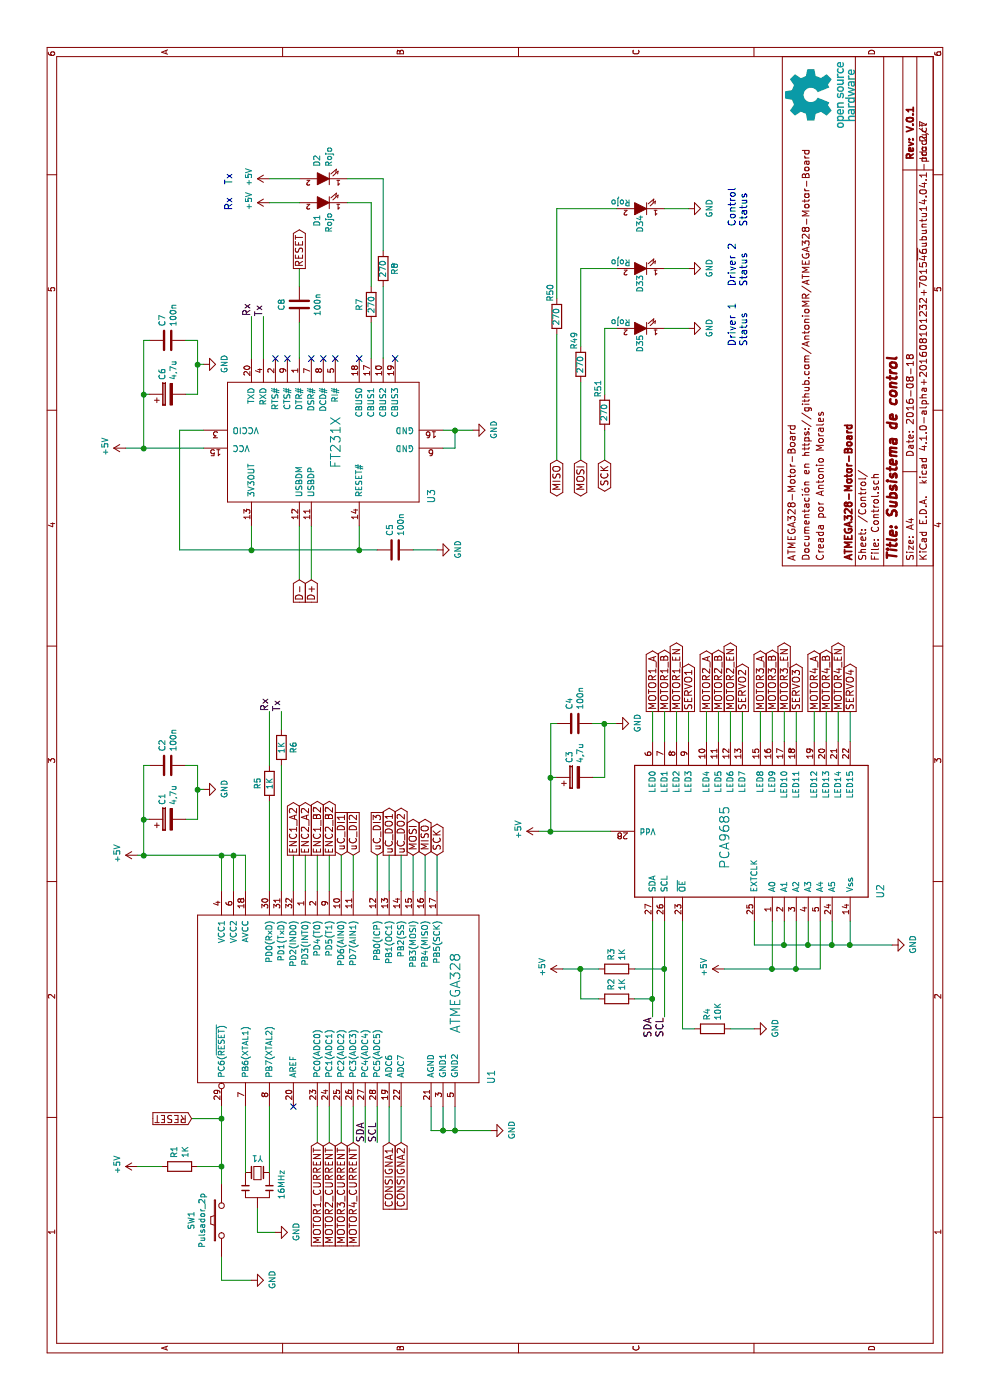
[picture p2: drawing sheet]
EESchema Schematic File Version 2
LIBS:ATMEGA328_Motor_Board-rescue
LIBS:Microcontroladores
LIBS:power
LIBS:device
LIBS:transistors
LIBS:conn
LIBS:linear
LIBS:regul
LIBS:74xx
LIBS:cmos4000
LIBS:adc-dac
LIBS:memory
LIBS:xilinx
LIBS:microcontrollers
LIBS:dsp
LIBS:microchip
LIBS:analog_switches
LIBS:motorola
LIBS:texas
LIBS:intel
LIBS:audio
LIBS:interface
LIBS:digital-audio
LIBS:philips
LIBS:display
LIBS:cypress
LIBS:siliconi
LIBS:opto
LIBS:atmel
LIBS:contrib
LIBS:valves
LIBS:Interfaces
LIBS:Pasivos
LIBS:Reles
LIBS:MotorDrivers
LIBS:connector
LIBS:Opamp
LIBS:Traco
LIBS:Optoacoplados
LIBS:ATMEGA328_Motor_Board-cache
EELAYER 25 0
EELAYER END
$Descr A4 11693 8268
encoding utf-8
Sheet 2 7
Title "Subsistema de control"
Date "2016-08-18"
Rev "V.0.1"
Comp "ATMEGA328-Motor-Board"
Comment1 ""
Comment2 "Creada por Antonio Moraes"
Comment3 "Documentación en https://github.com/AntonioMR/ATMEGA328-Motor-Board"
Comment4 "ATMEGA328-Motor-Board"
$EndDescr
$Comp
L ATMEGA328-RESCUE-ATMEGA328_Motor_Board U1
U 1 1
P 2650 4000
F 0 "U1" H 2700 3900 60  0000 C CNN
F 1 "ATMEGA328" H 3400 4200 80  0000 C CNN
F 2 "Housings_QFP:TQFP-32_7x7mm_Pitch0.8mm" H 2650 4000 60  0001 C CNN
F 3 "" H 2650 4000 60  0001 C CNN
F 4 "atmel" H 2000 550 60  0001 C CNN "Fabricante"
F 5 "ATMEGA328P-AU" H 2000 550 60  0001 C CNN "Ref"
F 6 "~" H 2000 550 60  0001 C CNN "Potencia"
F 7 "~" H 2000 550 60  0001 C CNN "Tolerancia"
F 8 "tme" H 2000 550 60  0001 C CNN "Provedor"
F 9 "ATMEGA328P-AU" H 2000 550 60  0001 C CNN "Ref_Proveedor"
	1    2650 4000
	1    0    0    -1  
$EndComp
$Comp
L FT231X U3
U 1 1
P 7500 3500
F 0 "U3" H 7550 3400 60  0000 C CNN
F 1 "FT231X" H 8000 4200 80  0000 C CNN
F 2 "Housings_SSOP:SSOP-20_4.4x6.5mm_Pitch0.65mm" H 7700 3500 60  0001 C CNN
F 3 "" H 7700 3500 60  0001 C CNN
F 4 "ftdi" H 1700 1050 60  0001 C CNN "Fabricante"
F 5 "FT231XS-R" H 1700 1050 60  0001 C CNN "Ref"
F 6 "~" H 1700 1050 60  0001 C CNN "Potencia"
F 7 "~" H 1700 1050 60  0001 C CNN "Tolerancia"
F 8 "tme" H 1700 1050 60  0001 C CNN "Provedor"
F 9 "FT231XS-R" H 1700 1050 60  0001 C CNN "Ref_Proveedor"
	1    7500 3500
	1    0    0    -1  
$EndComp
$Comp
L Cristal Y1
U 1 1
P 1900 2150
F 0 "Y1" H 1900 2270 50  0000 C CNN
F 1 "16MHz" V 2100 2050 50  0000 C CNN
F 2 "Cristal:Murata_CSTCE_V_A" H 2330 2260 50  0001 C CNN
F 3 "" H 2330 2260 50  0000 C CNN
F 4 "Murata" V 1900 2150 60  0001 C CNN "Fabricante"
F 5 "CSTCE16M0V53-R0" V 1900 2150 60  0001 C CNN "Ref"
F 6 "~" H 1900 2150 60  0001 C CNN "Potencia"
F 7 "~" H 1900 2150 60  0001 C CNN "Tolerancia"
F 8 "~" H 1900 2150 60  0001 C CNN "Provedor"
F 9 "~" H 1900 2150 60  0001 C CNN "Ref_Proveedor"
F 10 "rs" V 1900 2150 60  0001 C CNN "Proveedor"
F 11 "792-6524" V 1900 2150 60  0001 C CNN "Ref. Proveedor"
	1    1900 2150
	0    1    1    0   
$EndComp
Wire Wire Line
	1900 2050 2450 2050
Wire Wire Line
	1900 2250 2450 2250
$Comp
L R R1
U 1 1
P 1950 1500
F 0 "R1" H 2020 1546 50  0000 L CNN
F 1 "1K" H 2020 1455 50  0000 L CNN
F 2 "Resistors_SMD:R_0805" V 1880 1500 50  0001 C CNN
F 3 "" H 1950 1500 50  0000 C CNN
F 4 "VISHAY" H 2000 550 60  0001 C CNN "Fabricante"
F 5 "CRCW08051K00FKEA" H 2000 550 60  0001 C CNN "Ref"
F 6 "~" H 2000 550 60  0001 C CNN "Potencia"
F 7 "~" H 2000 550 60  0001 C CNN "Tolerancia"
F 8 "tme" H 2000 550 60  0001 C CNN "Provedor"
F 9 "CRCW08051K00FKEA" H 2000 550 60  0001 C CNN "Ref_Proveedor"
	1    1950 1500
	1    0    0    -1  
$EndComp
$Comp
L R R5
U 1 1
P 5150 2250
F 0 "R5" V 5050 2250 50  0000 C CNN
F 1 "1K" V 5150 2250 50  0000 C CNN
F 2 "Resistors_SMD:R_0805" V 5080 2250 50  0001 C CNN
F 3 "" H 5150 2250 50  0000 C CNN
F 4 "VISHAY" H 2000 550 60  0001 C CNN "Fabricante"
F 5 "CRCW08051K00FKEA" H 2000 550 60  0001 C CNN "Ref"
F 6 "~" H 2000 550 60  0001 C CNN "Potencia"
F 7 "~" H 2000 550 60  0001 C CNN "Tolerancia"
F 8 "tme" H 2000 550 60  0001 C CNN "Provedor"
F 9 "CRCW08051K00FKEA" H 2000 550 60  0001 C CNN "Ref_Proveedor"
	1    5150 2250
	0    1    1    0   
$EndComp
$Comp
L R R6
U 1 1
P 5450 2350
F 0 "R6" V 5550 2350 50  0000 C CNN
F 1 "1K" V 5450 2350 50  0000 C CNN
F 2 "Resistors_SMD:R_0805" V 5380 2350 50  0001 C CNN
F 3 "" H 5450 2350 50  0000 C CNN
F 4 "VISHAY" H 2000 550 60  0001 C CNN "Fabricante"
F 5 "CRCW08051K00FKEA" H 2000 550 60  0001 C CNN "Ref"
F 6 "~" H 2000 550 60  0001 C CNN "Potencia"
F 7 "~" H 2000 550 60  0001 C CNN "Tolerancia"
F 8 "tme" H 2000 550 60  0001 C CNN "Provedor"
F 9 "CRCW08051K00FKEA" H 2000 550 60  0001 C CNN "Ref_Proveedor"
	1    5450 2350
	0    1    1    0   
$EndComp
$Comp
L +5V #PWR01
U 1 1
P 4550 1150
F 0 "#PWR01" H 4550 1000 50  0001 C CNN
F 1 "+5V" H 4565 1323 50  0000 C CNN
F 2 "" H 4550 1150 50  0000 C CNN
F 3 "" H 4550 1150 50  0000 C CNN
	1    4550 1150
	1    0    0    -1  
$EndComp
$Comp
L C C2
U 1 1
P 5300 1400
F 0 "C2" H 5415 1446 50  0000 L CNN
F 1 "100n" H 5415 1355 50  0000 L CNN
F 2 "Capacitors_SMD:C_0805" H 5338 1250 50  0001 C CNN
F 3 "" H 5300 1400 50  0000 C CNN
F 4 "avx" H 2300 1500 60  0001 C CNN "Fabricante"
F 5 "08055C104K4T2A" H 2300 1500 60  0001 C CNN "Ref"
F 6 "~" H 2300 1500 60  0001 C CNN "Potencia"
F 7 "~" H 2300 1500 60  0001 C CNN "Tolerancia"
F 8 "tme" H 2300 1500 60  0001 C CNN "Provedor"
F 9 "08055C104K4T2A" H 2300 1500 60  0001 C CNN "Ref_Proveedor"
	1    5300 1400
	1    0    0    -1  
$EndComp
Wire Wire Line
	4550 1150 4550 2050
Wire Wire Line
	4550 1200 5300 1200
Wire Wire Line
	5300 1200 5300 1250
Wire Wire Line
	4850 1250 4850 1200
Connection ~ 4850 1200
Wire Wire Line
	4550 2050 4250 2050
Connection ~ 4550 1200
Wire Wire Line
	4250 1950 4550 1950
Connection ~ 4550 1950
Wire Wire Line
	4550 1850 4250 1850
Connection ~ 4550 1850
Wire Wire Line
	4850 1550 4850 1650
Wire Wire Line
	4850 1650 5300 1650
Wire Wire Line
	5300 1650 5300 1550
$Comp
L GND #PWR02
U 1 1
P 5100 1700
F 0 "#PWR02" H 5100 1450 50  0001 C CNN
F 1 "GND" H 5105 1527 50  0000 C CNN
F 2 "" H 5100 1700 50  0000 C CNN
F 3 "" H 5100 1700 50  0000 C CNN
	1    5100 1700
	1    0    0    -1  
$EndComp
Wire Wire Line
	5100 1700 5100 1650
Connection ~ 5100 1650
Wire Wire Line
	5000 2250 4250 2250
Wire Wire Line
	4250 2350 5300 2350
Wire Wire Line
	5300 2250 5750 2250
Wire Wire Line
	5600 2350 5750 2350
Text Label 5750 2250 0    60   ~ 0
Rx
Text Label 5750 2350 0    60   ~ 0
Tx
Wire Wire Line
	7300 2500 6850 2500
Wire Wire Line
	7300 2600 6850 2600
Wire Wire Line
	7950 3700 7950 3800
Wire Wire Line
	7950 3800 8100 3800
Wire Wire Line
	8100 3700 8100 3950
Connection ~ 8100 3800
$Comp
L GND #PWR03
U 1 1
P 8100 3950
F 0 "#PWR03" H 8100 3700 50  0001 C CNN
F 1 "GND" H 8105 3777 50  0000 C CNN
F 2 "" H 8100 3950 50  0000 C CNN
F 3 "" H 8100 3950 50  0000 C CNN
	1    8100 3950
	1    0    0    -1  
$EndComp
Wire Wire Line
	8700 2200 9050 2200
Text Label 9050 2200 0    60   ~ 0
Tx
Wire Wire Line
	8700 2100 9050 2100
Text Label 9050 2100 0    60   ~ 0
Rx
NoConn ~ 8700 3000
NoConn ~ 8700 3300
NoConn ~ 8700 2600
NoConn ~ 8700 2700
NoConn ~ 8700 2800
NoConn ~ 8700 2400
NoConn ~ 8700 2300
$Comp
L C C8
U 1 1
P 9150 2500
F 0 "C8" V 9000 2500 50  0000 C CNN
F 1 "100n" V 9300 2500 50  0000 C CNN
F 2 "Capacitors_SMD:C_0805" H 9188 2350 50  0001 C CNN
F 3 "" H 9150 2500 50  0000 C CNN
F 4 "VISHAY" H 1700 550 60  0001 C CNN "Fabricante"
F 5 "CRCW08051K00FKEA" H 1700 550 60  0001 C CNN "Ref"
F 6 "~" H 1700 550 60  0001 C CNN "Potencia"
F 7 "~" H 1700 550 60  0001 C CNN "Tolerancia"
F 8 "tme" H 1700 550 60  0001 C CNN "Provedor"
F 9 "CRCW08051K00FKEA" H 1700 550 60  0001 C CNN "Ref_Proveedor"
	1    9150 2500
	0    1    1    0   
$EndComp
Wire Wire Line
	8700 2500 9000 2500
Wire Wire Line
	9300 2500 9450 2500
Wire Wire Line
	2450 3600 2250 3600
Wire Wire Line
	2250 3600 2250 4100
$Comp
L GND #PWR04
U 1 1
P 2250 4100
F 0 "#PWR04" H 2250 3850 50  0001 C CNN
F 1 "GND" H 2255 3927 50  0000 C CNN
F 2 "" H 2250 4100 50  0000 C CNN
F 3 "" H 2250 4100 50  0000 C CNN
	1    2250 4100
	1    0    0    -1  
$EndComp
Wire Wire Line
	2250 3800 2450 3800
Connection ~ 2250 3800
Wire Wire Line
	2450 3700 2250 3700
Connection ~ 2250 3700
Wire Wire Line
	1400 2150 1400 2300
$Comp
L GND #PWR05
U 1 1
P 1400 2300
F 0 "#PWR05" H 1400 2050 50  0001 C CNN
F 1 "GND" H 1405 2127 50  0000 C CNN
F 2 "" H 1400 2300 50  0000 C CNN
F 3 "" H 1400 2300 50  0000 C CNN
	1    1400 2300
	1    0    0    -1  
$EndComp
Wire Wire Line
	1950 1650 1950 1850
Wire Wire Line
	1800 1850 2450 1850
Wire Wire Line
	4250 3450 4550 3450
Wire Wire Line
	4250 3550 4550 3550
Wire Wire Line
	4250 3650 4550 3650
Text GLabel 4550 3450 2    60   BiDi ~ 0
MOSI
Text GLabel 4550 3550 2    60   BiDi ~ 0
MISO
Text GLabel 4550 3650 2    60   BiDi ~ 0
SCK
Wire Wire Line
	2350 1850 2350 1600
Connection ~ 2350 1850
Text GLabel 2350 1600 1    60   Input ~ 0
RESET
$Comp
L +5V #PWR06
U 1 1
P 1950 1150
F 0 "#PWR06" H 1950 1000 50  0001 C CNN
F 1 "+5V" H 1965 1323 50  0000 C CNN
F 2 "" H 1950 1150 50  0000 C CNN
F 3 "" H 1950 1150 50  0000 C CNN
	1    1950 1150
	1    0    0    -1  
$EndComp
Wire Wire Line
	1950 1150 1950 1350
NoConn ~ 2450 2450
Wire Wire Line
	1600 2150 1400 2150
Text GLabel 6850 2500 0    60   Input ~ 0
D-
Text GLabel 6850 2600 0    60   Input ~ 0
D+
Wire Wire Line
	2450 2650 2150 2650
Wire Wire Line
	2150 2750 2450 2750
Wire Wire Line
	2150 2850 2450 2850
Wire Wire Line
	2150 2950 2450 2950
Wire Wire Line
	2150 3050 2450 3050
Wire Wire Line
	2150 3150 2450 3150
Wire Wire Line
	2150 3250 2450 3250
Wire Wire Line
	2150 3350 2450 3350
Text GLabel 2150 2650 0    60   Input ~ 0
MOTOR1_CURRENT
Text GLabel 2150 2750 0    60   Input ~ 0
MOTOR2_CURRENT
Text GLabel 2150 2850 0    60   Input ~ 0
MOTOR3_CURRENT
Text GLabel 2150 2950 0    60   Input ~ 0
MOTOR4_CURRENT
Text GLabel 2150 3250 0    60   Input ~ 0
CONSIGNA1
Text GLabel 2150 3350 0    60   Input ~ 0
CONSIGNA2
Wire Wire Line
	4250 2750 4550 2750
Wire Wire Line
	4250 2450 4550 2450
Wire Wire Line
	4550 2650 4250 2650
Text GLabel 5750 5450 2    60   Output ~ 0
MOTOR1_A
Text GLabel 5750 5550 2    60   Output ~ 0
MOTOR1_B
Text GLabel 5750 5900 2    60   Output ~ 0
MOTOR2_A
Text GLabel 5750 6000 2    60   Output ~ 0
MOTOR2_B
Text GLabel 5750 6450 2    60   Output ~ 0
MOTOR3_B
Text GLabel 5750 6800 2    60   Output ~ 0
MOTOR4_A
Text GLabel 5750 6900 2    60   Output ~ 0
MOTOR4_B
Text GLabel 5750 6550 2    60   Output ~ 0
MOTOR3_EN
Text GLabel 5750 7000 2    60   Output ~ 0
MOTOR4_EN
Wire Wire Line
	7950 1050 7950 1700
Wire Wire Line
	8100 1500 8100 1700
$Comp
L +5V #PWR07
U 1 1
P 7950 1050
F 0 "#PWR07" H 7950 900 50  0001 C CNN
F 1 "+5V" H 7965 1223 50  0000 C CNN
F 2 "" H 7950 1050 50  0000 C CNN
F 3 "" H 7950 1050 50  0000 C CNN
	1    7950 1050
	1    0    0    -1  
$EndComp
$Comp
L R R7
U 1 1
P 9150 3100
F 0 "R7" V 9050 3100 50  0000 C CNN
F 1 "270" V 9150 3100 50  0000 C CNN
F 2 "Resistors_SMD:R_0805" V 9080 3100 50  0001 C CNN
F 3 "" H 9150 3100 50  0000 C CNN
F 4 "vishay" H 1700 1150 60  0001 C CNN "Fabricante"
F 5 "CRCW0805270RFKTABC" H 1700 1150 60  0001 C CNN "Ref"
F 6 "~" H 1700 1150 60  0001 C CNN "Potencia"
F 7 "~" H 1700 1150 60  0001 C CNN "Tolerancia"
F 8 "tme" H 1700 1150 60  0001 C CNN "Provedor"
F 9 "CRCW0805270RFKTABC" H 1700 1150 60  0001 C CNN "Ref_Proveedor"
	1    9150 3100
	0    1    1    0   
$EndComp
$Comp
L R R8
U 1 1
P 9450 3200
F 0 "R8" V 9350 3200 50  0000 C CNN
F 1 "270" V 9450 3200 50  0000 C CNN
F 2 "Resistors_SMD:R_0805" V 9380 3200 50  0001 C CNN
F 3 "" H 9450 3200 50  0000 C CNN
F 4 "vishay" H 1700 1150 60  0001 C CNN "Fabricante"
F 5 "CRCW0805270RFKTABC" H 1700 1150 60  0001 C CNN "Ref"
F 6 "~" H 1700 1150 60  0001 C CNN "Potencia"
F 7 "~" H 1700 1150 60  0001 C CNN "Tolerancia"
F 8 "tme" H 1700 1150 60  0001 C CNN "Provedor"
F 9 "CRCW0805270RFKTABC" H 1700 1150 60  0001 C CNN "Ref_Proveedor"
	1    9450 3200
	0    -1   -1   0   
$EndComp
$Comp
L LED D1
U 1 1
P 10000 2700
F 0 "D1" V 10050 2900 50  0000 R CNN
F 1 "Rojo" V 9950 2950 50  0000 R CNN
F 2 "Leds:LED_0805" H 10000 2700 50  0001 C CNN
F 3 "" H 10000 2700 50  0000 C CNN
F 4 "KINGBRIGHT ELECTRONIC" H 1700 1050 60  0001 C CNN "Fabricante"
F 5 "KP-2012EC" H 1700 1050 60  0001 C CNN "Ref"
F 6 "~" H 1700 1050 60  0001 C CNN "Potencia"
F 7 "~" H 1700 1050 60  0001 C CNN "Tolerancia"
F 8 "tme" H 1700 1050 60  0001 C CNN "Provedor"
F 9 "KP-2012EC" H 1700 1050 60  0001 C CNN "Ref_Proveedor"
	1    10000 2700
	0    -1   -1   0   
$EndComp
$Comp
L LED D2
U 1 1
P 10200 2700
F 0 "D2" V 10250 2600 50  0000 R CNN
F 1 "Rojo" V 10150 2600 50  0000 R CNN
F 2 "Leds:LED_0805" H 10200 2700 50  0001 C CNN
F 3 "" H 10200 2700 50  0000 C CNN
F 4 "KINGBRIGHT ELECTRONIC" H 1700 1050 60  0001 C CNN "Fabricante"
F 5 "KP-2012EC" H 1700 1050 60  0001 C CNN "Ref"
F 6 "~" H 1700 1050 60  0001 C CNN "Potencia"
F 7 "~" H 1700 1050 60  0001 C CNN "Tolerancia"
F 8 "tme" H 1700 1050 60  0001 C CNN "Provedor"
F 9 "KP-2012EC" H 1700 1050 60  0001 C CNN "Ref_Proveedor"
	1    10200 2700
	0    -1   -1   0   
$EndComp
Wire Wire Line
	10200 2900 10200 3200
Wire Wire Line
	10200 3200 9600 3200
Wire Wire Line
	9300 3100 10000 3100
Wire Wire Line
	10000 3100 10000 2900
$Comp
L +5V #PWR08
U 1 1
P 10000 2250
F 0 "#PWR08" H 10000 2100 50  0001 C CNN
F 1 "+5V" H 10015 2423 50  0000 C CNN
F 2 "" H 10000 2250 50  0000 C CNN
F 3 "" H 10000 2250 50  0000 C CNN
	1    10000 2250
	1    0    0    -1  
$EndComp
$Comp
L +5V #PWR09
U 1 1
P 10200 2250
F 0 "#PWR09" H 10200 2100 50  0001 C CNN
F 1 "+5V" H 10215 2423 50  0000 C CNN
F 2 "" H 10200 2250 50  0000 C CNN
F 3 "" H 10200 2250 50  0000 C CNN
	1    10200 2250
	1    0    0    -1  
$EndComp
Wire Wire Line
	10200 2250 10200 2500
Wire Wire Line
	10000 2250 10000 2500
Text GLabel 9450 2500 2    60   Output ~ 0
RESET
Text GLabel 5750 5650 2    60   Output ~ 0
MOTOR1_EN
Text GLabel 5750 6100 2    60   Output ~ 0
MOTOR2_EN
Wire Wire Line
	4250 2550 4550 2550
Text GLabel 5750 6350 2    60   Output ~ 0
MOTOR3_A
$Comp
L C C7
U 1 1
P 8850 1400
F 0 "C7" H 8965 1446 50  0000 L CNN
F 1 "100n" H 8965 1355 50  0000 L CNN
F 2 "Capacitors_SMD:C_0805" H 8888 1250 50  0001 C CNN
F 3 "" H 8850 1400 50  0000 C CNN
F 4 "VISHAY" H 1700 550 60  0001 C CNN "Fabricante"
F 5 "CRCW08051K00FKEA" H 1700 550 60  0001 C CNN "Ref"
F 6 "~" H 1700 550 60  0001 C CNN "Potencia"
F 7 "~" H 1700 550 60  0001 C CNN "Tolerancia"
F 8 "tme" H 1700 550 60  0001 C CNN "Provedor"
F 9 "CRCW08051K00FKEA" H 1700 550 60  0001 C CNN "Ref_Proveedor"
	1    8850 1400
	1    0    0    -1  
$EndComp
Wire Wire Line
	7950 1200 8850 1200
Wire Wire Line
	8850 1200 8850 1250
Wire Wire Line
	8400 1250 8400 1200
Connection ~ 8400 1200
Wire Wire Line
	8400 1550 8400 1650
Wire Wire Line
	8400 1650 8850 1650
Wire Wire Line
	8850 1650 8850 1550
$Comp
L GND #PWR010
U 1 1
P 8650 1700
F 0 "#PWR010" H 8650 1450 50  0001 C CNN
F 1 "GND" H 8655 1527 50  0000 C CNN
F 2 "" H 8650 1700 50  0000 C CNN
F 3 "" H 8650 1700 50  0000 C CNN
	1    8650 1700
	1    0    0    -1  
$EndComp
Wire Wire Line
	8650 1700 8650 1650
Connection ~ 8650 1650
Connection ~ 7950 1200
Wire Wire Line
	8100 1500 7100 1500
Wire Wire Line
	7100 1500 7100 3150
Wire Wire Line
	7100 2100 7300 2100
Wire Wire Line
	9000 3100 8700 3100
Wire Wire Line
	8700 3200 9300 3200
Text Notes 10050 1950 2    60   ~ 0
Rx
Text Notes 10250 1950 2    60   ~ 0
Tx
$Comp
L C C5
U 1 1
P 7100 3300
F 0 "C5" H 7215 3346 50  0000 L CNN
F 1 "100n" H 7215 3255 50  0000 L CNN
F 2 "Capacitors_SMD:C_0805" H 7138 3150 50  0001 C CNN
F 3 "" H 7100 3300 50  0000 C CNN
F 4 "VISHAY" H 1700 550 60  0001 C CNN "Fabricante"
F 5 "CRCW08051K00FKEA" H 1700 550 60  0001 C CNN "Ref"
F 6 "~" H 1700 550 60  0001 C CNN "Potencia"
F 7 "~" H 1700 550 60  0001 C CNN "Tolerancia"
F 8 "tme" H 1700 550 60  0001 C CNN "Provedor"
F 9 "CRCW08051K00FKEA" H 1700 550 60  0001 C CNN "Ref_Proveedor"
	1    7100 3300
	1    0    0    -1  
$EndComp
Wire Wire Line
	7100 3000 7300 3000
Connection ~ 7100 2100
Connection ~ 7100 3000
Wire Wire Line
	7100 3450 7100 3650
$Comp
L GND #PWR011
U 1 1
P 7100 3650
F 0 "#PWR011" H 7100 3400 50  0001 C CNN
F 1 "GND" H 7105 3477 50  0000 C CNN
F 2 "" H 7100 3650 50  0000 C CNN
F 3 "" H 7100 3650 50  0000 C CNN
	1    7100 3650
	1    0    0    -1  
$EndComp
$Comp
L PCA9685 U2
U 1 1
P 4200 7250
F 0 "U2" H 4250 7150 60  0000 C CNN
F 1 "PCA9685" H 4700 8450 79  0000 C CNN
F 2 "Housings_SSOP:TSSOP-28_4.4x9.7mm_Pitch0.65mm" H 4200 7380 60  0001 C CNN
F 3 "" H 4200 7380 60  0001 C CNN
	1    4200 7250
	1    0    0    -1  
$EndComp
Wire Wire Line
	5750 5450 5500 5450
Wire Wire Line
	5750 5550 5500 5550
Wire Wire Line
	5750 5650 5500 5650
Wire Wire Line
	5750 5750 5500 5750
Wire Wire Line
	5750 5900 5500 5900
Wire Wire Line
	5750 6000 5500 6000
Wire Wire Line
	5750 6100 5500 6100
Wire Wire Line
	5750 6200 5500 6200
Wire Wire Line
	5750 6350 5500 6350
Wire Wire Line
	5750 6450 5500 6450
Wire Wire Line
	5750 6550 5500 6550
Wire Wire Line
	5750 6650 5500 6650
Wire Wire Line
	5750 6800 5500 6800
Wire Wire Line
	5750 6900 5500 6900
Wire Wire Line
	5750 7000 5500 7000
Wire Wire Line
	5750 7100 5500 7100
Text Label 2150 3050 0    60   ~ 0
SDA
Wire Wire Line
	3200 5450 4000 5450
Wire Wire Line
	3200 5550 4000 5550
Wire Wire Line
	3100 5700 4000 5700
Text Label 3200 5550 2    60   ~ 0
SCL
Text Label 3200 5450 2    60   ~ 0
SDA
Text Label 2150 3150 0    60   ~ 0
SCL
Wire Wire Line
	3800 7100 4000 7100
Wire Wire Line
	3800 6300 3800 7450
$Comp
L GND #PWR012
U 1 1
P 3800 7450
F 0 "#PWR012" H 3800 7200 50  0001 C CNN
F 1 "GND" H 3805 7277 50  0000 C CNN
F 2 "" H 3800 7450 50  0000 C CNN
F 3 "" H 3800 7450 50  0000 C CNN
	1    3800 7450
	1    0    0    -1  
$EndComp
$Comp
L R R2
U 1 1
P 3350 5150
F 0 "R2" H 3420 5196 50  0000 L CNN
F 1 "1K" H 3420 5105 50  0000 L CNN
F 2 "Resistors_SMD:R_0805" V 3280 5150 50  0001 C CNN
F 3 "" H 3350 5150 50  0000 C CNN
F 4 "VISHAY" H 1700 550 60  0001 C CNN "Fabricante"
F 5 "CRCW08051K00FKEA" H 1700 550 60  0001 C CNN "Ref"
F 6 "~" H 1700 550 60  0001 C CNN "Potencia"
F 7 "~" H 1700 550 60  0001 C CNN "Tolerancia"
F 8 "tme" H 1700 550 60  0001 C CNN "Provedor"
F 9 "CRCW08051K00FKEA" H 1700 550 60  0001 C CNN "Ref_Proveedor"
	1    3350 5150
	1    0    0    -1  
$EndComp
$Comp
L R R3
U 1 1
P 3600 5150
F 0 "R3" H 3670 5196 50  0000 L CNN
F 1 "1K" H 3670 5105 50  0000 L CNN
F 2 "Resistors_SMD:R_0805" V 3530 5150 50  0001 C CNN
F 3 "" H 3600 5150 50  0000 C CNN
F 4 "VISHAY" H 1700 550 60  0001 C CNN "Fabricante"
F 5 "CRCW08051K00FKEA" H 1700 550 60  0001 C CNN "Ref"
F 6 "~" H 1700 550 60  0001 C CNN "Potencia"
F 7 "~" H 1700 550 60  0001 C CNN "Tolerancia"
F 8 "tme" H 1700 550 60  0001 C CNN "Provedor"
F 9 "CRCW08051K00FKEA" H 1700 550 60  0001 C CNN "Ref_Proveedor"
	1    3600 5150
	1    0    0    -1  
$EndComp
$Comp
L R R4
U 1 1
P 3100 5950
F 0 "R4" H 3170 5996 50  0000 L CNN
F 1 "10K" H 3170 5905 50  0000 L CNN
F 2 "Resistors_SMD:R_0805" V 3030 5950 50  0001 C CNN
F 3 "" H 3100 5950 50  0000 C CNN
F 4 "vishay" H 1050 4500 60  0001 C CNN "Fabricante"
F 5 "CRCW080510K0FKEA" H 1050 4500 60  0001 C CNN "Ref"
F 6 "0.125W" H 1050 4500 60  0001 C CNN "Potencia"
F 7 "1%" H 1050 4500 60  0001 C CNN "Tolerancia"
F 8 "tme" H 1050 4500 60  0001 C CNN "Provedor"
F 9 "CRCW080510K0FKEA" H 1050 4500 60  0001 C CNN "Ref_Proveedor"
	1    3100 5950
	1    0    0    -1  
$EndComp
Wire Wire Line
	3600 5550 3600 5300
Connection ~ 3600 5550
Wire Wire Line
	3350 5300 3350 5450
Connection ~ 3350 5450
Wire Wire Line
	3350 5000 3350 4850
$Comp
L +5V #PWR013
U 1 1
P 3600 4700
F 0 "#PWR013" H 3600 4550 50  0001 C CNN
F 1 "+5V" H 3615 4873 50  0000 C CNN
F 2 "" H 3600 4700 50  0000 C CNN
F 3 "" H 3600 4700 50  0000 C CNN
	1    3600 4700
	1    0    0    -1  
$EndComp
Wire Wire Line
	3600 4700 3600 5000
Connection ~ 3600 4850
$Comp
L C C4
U 1 1
P 5650 4800
F 0 "C4" H 5765 4846 50  0000 L CNN
F 1 "100n" H 5765 4755 50  0000 L CNN
F 2 "Capacitors_SMD:C_0805" H 5688 4650 50  0001 C CNN
F 3 "" H 5650 4800 50  0000 C CNN
F 4 "avx" H 2000 1500 60  0001 C CNN "Fabricante"
F 5 "08055C104K4T2A" H 2000 1500 60  0001 C CNN "Ref"
F 6 "~" H 2000 1500 60  0001 C CNN "Potencia"
F 7 "~" H 2000 1500 60  0001 C CNN "Tolerancia"
F 8 "tme" H 2000 1500 60  0001 C CNN "Provedor"
F 9 "08055C104K4T2A" H 2000 1500 60  0001 C CNN "Ref_Proveedor"
	1    5650 4800
	1    0    0    -1  
$EndComp
Wire Wire Line
	4750 4600 5650 4600
Wire Wire Line
	5650 4600 5650 4650
Wire Wire Line
	5200 4650 5200 4600
Connection ~ 5200 4600
Wire Wire Line
	5200 4950 5200 5050
Wire Wire Line
	5650 4950 5650 5150
Wire Wire Line
	5200 5050 5650 5050
Connection ~ 5650 5050
$Comp
L GND #PWR014
U 1 1
P 5650 5150
F 0 "#PWR014" H 5650 4900 50  0001 C CNN
F 1 "GND" H 5655 4977 50  0000 C CNN
F 2 "" H 5650 5150 50  0000 C CNN
F 3 "" H 5650 5150 50  0000 C CNN
	1    5650 5150
	1    0    0    -1  
$EndComp
Wire Wire Line
	4750 4500 4750 5100
$Comp
L +5V #PWR015
U 1 1
P 4750 4500
F 0 "#PWR015" H 4750 4350 50  0001 C CNN
F 1 "+5V" H 4765 4673 50  0000 C CNN
F 2 "" H 4750 4500 50  0000 C CNN
F 3 "" H 4750 4500 50  0000 C CNN
	1    4750 4500
	1    0    0    -1  
$EndComp
Connection ~ 4750 4600
$Comp
L +5V #PWR016
U 1 1
P 3600 6050
F 0 "#PWR016" H 3600 5900 50  0001 C CNN
F 1 "+5V" H 3615 6223 50  0000 C CNN
F 2 "" H 3600 6050 50  0000 C CNN
F 3 "" H 3600 6050 50  0000 C CNN
	1    3600 6050
	1    0    0    -1  
$EndComp
Wire Wire Line
	4000 6300 3800 6300
Connection ~ 3800 7100
Wire Wire Line
	3600 6850 4000 6850
Wire Wire Line
	3600 6650 4000 6650
Wire Wire Line
	3600 6450 4000 6450
Text GLabel 4550 2450 2    60   Output ~ 0
ENC1_A2
Text GLabel 4550 2550 2    60   Output ~ 0
ENC2_A2
Text GLabel 5750 5750 2    60   Output ~ 0
SERVO1
Text GLabel 5750 6200 2    60   Output ~ 0
SERVO2
Text GLabel 5750 6650 2    60   Output ~ 0
SERVO3
Text GLabel 5750 7100 2    60   Output ~ 0
SERVO4
Text GLabel 4550 2650 2    60   Output ~ 0
ENC1_B2
Text GLabel 4550 2750 2    60   Output ~ 0
ENC2_B2
Connection ~ 1950 1850
Wire Wire Line
	1200 1850 1000 1850
Wire Wire Line
	1000 1850 1000 2100
$Comp
L GND #PWR017
U 1 1
P 1000 2100
F 0 "#PWR017" H 1000 1850 50  0001 C CNN
F 1 "GND" H 1005 1927 50  0000 C CNN
F 2 "" H 1000 2100 50  0000 C CNN
F 3 "" H 1000 2100 50  0000 C CNN
	1    1000 2100
	1    0    0    -1  
$EndComp
$Comp
L CP C1
U 1 1
P 4850 1400
F 0 "C1" H 4968 1446 50  0000 L CNN
F 1 "4,7u" H 4968 1355 50  0000 L CNN
F 2 "Condensadores:TantalC_SizeC_EIA-6032_Wave" H 4888 1250 50  0001 C CNN
F 3 "" H 4850 1400 50  0000 C CNN
F 4 "avx" H 4850 1400 60  0001 C CNN "Fabricante"
F 5 "TAJC475K050RNJ" H 4850 1400 60  0001 C CNN "Ref"
F 6 "~" H 4850 1400 60  0001 C CNN "Potencia"
F 7 "~" H 4850 1400 60  0001 C CNN "Tolerancia"
F 8 "tme" H 4850 1400 60  0001 C CNN "Provedor"
F 9 "TAJC475K050R" H 4850 1400 60  0001 C CNN "Ref_Proveedor"
	1    4850 1400
	1    0    0    -1  
$EndComp
$Comp
L CP C6
U 1 1
P 8400 1400
F 0 "C6" H 8518 1446 50  0000 L CNN
F 1 "4,7u" H 8518 1355 50  0000 L CNN
F 2 "Condensadores:TantalC_SizeC_EIA-6032_Wave" H 8438 1250 50  0001 C CNN
F 3 "" H 8400 1400 50  0000 C CNN
F 4 "avx" H 8400 1400 60  0001 C CNN "Fabricante"
F 5 "TAJC475K050R" H 8400 1400 60  0001 C CNN "Ref"
F 6 "~" H 8400 1400 60  0001 C CNN "Potencia"
F 7 "~" H 8400 1400 60  0001 C CNN "Tolerancia"
F 8 "tme" H 8400 1400 60  0001 C CNN "Provedor"
F 9 "TAJC475K050RNJ" H 8400 1400 60  0001 C CNN "Ref_Proveedor"
	1    8400 1400
	1    0    0    -1  
$EndComp
$Comp
L CP C3
U 1 1
P 5200 4800
F 0 "C3" H 5318 4846 50  0000 L CNN
F 1 "4,7u" H 5318 4755 50  0000 L CNN
F 2 "Condensadores:TantalC_SizeC_EIA-6032_Wave" H 5238 4650 50  0001 C CNN
F 3 "" H 5200 4800 50  0000 C CNN
F 4 "avx" H 4550 1400 60  0001 C CNN "Fabricante"
F 5 "TAJC475K050RNJ" H 4550 1400 60  0001 C CNN "Ref"
F 6 "~" H 4550 1400 60  0001 C CNN "Potencia"
F 7 "~" H 4550 1400 60  0001 C CNN "Tolerancia"
F 8 "tme" H 4550 1400 60  0001 C CNN "Provedor"
F 9 "TAJC475K050R" H 4550 1400 60  0001 C CNN "Ref_Proveedor"
	1    5200 4800
	1    0    0    -1  
$EndComp
Text GLabel 4550 2850 2    60   Input ~ 0
uC_DI1
Text GLabel 4550 2950 2    60   Input ~ 0
uC_DI2
Text GLabel 4550 3150 2    60   Input ~ 0
uC_DI3
Text GLabel 4550 3250 2    60   Output ~ 0
uC_DO1
Text GLabel 4550 3350 2    60   Output ~ 0
uC_DO2
Wire Wire Line
	4250 2850 4550 2850
Wire Wire Line
	4550 2950 4250 2950
Wire Wire Line
	4250 3150 4550 3150
Wire Wire Line
	4550 3250 4250 3250
Wire Wire Line
	4250 3350 4550 3350
$Comp
L Pulsador_2p SW1
U 1 1
P 1500 1850
F 0 "SW1" H 1500 2105 50  0000 C CNN
F 1 "Pulsador_2p" H 1500 2014 50  0000 C CNN
F 2 "Relays_and_Contacts:CANAL_ELECTRONIC_DTSM-31N-B" H 1500 1850 50  0001 C CNN
F 3 "" H 1500 1850 50  0000 C CNN
F 4 "CANAL ELECTRONIC" H 1500 1850 60  0001 C CNN "Fabricante"
F 5 "DTSM31NB" H 1500 1850 60  0001 C CNN "Ref"
F 6 "~" H 1500 1850 60  0001 C CNN "Potencia"
F 7 "~" H 1500 1850 60  0001 C CNN "Tolerancia"
F 8 "tme" H 1500 1850 60  0001 C CNN "Provedor"
F 9 "DTSM-31N-B" H 1500 1850 60  0001 C CNN "Ref_Proveedor"
	1    1500 1850
	1    0    0    -1  
$EndComp
$Comp
L LED D34
U 1 1
P 9950 5350
F 0 "D34" V 9950 5550 50  0000 R CNN
F 1 "Rojo" H 10200 5300 50  0000 R CNN
F 2 "Leds:LED_0805" H 9950 5350 50  0001 C CNN
F 3 "" H 9950 5350 50  0000 C CNN
F 4 "KINGBRIGHT ELECTRONIC" H 1450 3700 60  0001 C CNN "Fabricante"
F 5 "KP-2012EC" H 1450 3700 60  0001 C CNN "Ref"
F 6 "~" H 1450 3700 60  0001 C CNN "Potencia"
F 7 "~" H 1450 3700 60  0001 C CNN "Tolerancia"
F 8 "tme" H 1450 3700 60  0001 C CNN "Provedor"
F 9 "KP-2012EC" H 1450 3700 60  0001 C CNN "Ref_Proveedor"
	1    9950 5350
	0    -1   -1   0   
$EndComp
$Comp
L R R50
U 1 1
P 9050 4650
F 0 "R50" V 9100 4450 50  0000 C CNN
F 1 "270" V 9050 4650 50  0000 C CNN
F 2 "Resistors_SMD:R_0805" V 8980 4650 50  0001 C CNN
F 3 "" H 9050 4650 50  0000 C CNN
F 4 "vishay" H 1300 2600 60  0001 C CNN "Fabricante"
F 5 "CRCW0805270RFKTABC" H 1300 2600 60  0001 C CNN "Ref"
F 6 "~" H 1300 2600 60  0001 C CNN "Potencia"
F 7 "~" H 1300 2600 60  0001 C CNN "Tolerancia"
F 8 "tme" H 1300 2600 60  0001 C CNN "Provedor"
F 9 "CRCW0805270RFKTABC" H 1300 2600 60  0001 C CNN "Ref_Proveedor"
	1    9050 4650
	0    -1   -1   0   
$EndComp
$Comp
L R R49
U 1 1
P 8650 4850
F 0 "R49" V 8700 4650 50  0000 C CNN
F 1 "270" V 8650 4850 50  0000 C CNN
F 2 "Resistors_SMD:R_0805" V 8580 4850 50  0001 C CNN
F 3 "" H 8650 4850 50  0000 C CNN
F 4 "vishay" H 900 2800 60  0001 C CNN "Fabricante"
F 5 "CRCW0805270RFKTABC" H 900 2800 60  0001 C CNN "Ref"
F 6 "~" H 900 2800 60  0001 C CNN "Potencia"
F 7 "~" H 900 2800 60  0001 C CNN "Tolerancia"
F 8 "tme" H 900 2800 60  0001 C CNN "Provedor"
F 9 "CRCW0805270RFKTABC" H 900 2800 60  0001 C CNN "Ref_Proveedor"
	1    8650 4850
	0    -1   -1   0   
$EndComp
Text GLabel 7850 4850 0    60   BiDi ~ 0
MOSI
Text GLabel 7850 4650 0    60   BiDi ~ 0
MISO
Wire Wire Line
	7850 4650 8900 4650
$Comp
L LED D35
U 1 1
P 8950 5350
F 0 "D35" V 8950 5550 50  0000 R CNN
F 1 "Rojo" H 9200 5300 50  0000 R CNN
F 2 "Leds:LED_0805" H 8950 5350 50  0001 C CNN
F 3 "" H 8950 5350 50  0000 C CNN
F 4 "KINGBRIGHT ELECTRONIC" H 450 3700 60  0001 C CNN "Fabricante"
F 5 "KP-2012EC" H 450 3700 60  0001 C CNN "Ref"
F 6 "~" H 450 3700 60  0001 C CNN "Potencia"
F 7 "~" H 450 3700 60  0001 C CNN "Tolerancia"
F 8 "tme" H 450 3700 60  0001 C CNN "Provedor"
F 9 "KP-2012EC" H 450 3700 60  0001 C CNN "Ref_Proveedor"
	1    8950 5350
	0    -1   -1   0   
$EndComp
$Comp
L R R51
U 1 1
P 8250 5050
F 0 "R51" V 8300 4850 50  0000 C CNN
F 1 "270" V 8250 5050 50  0000 C CNN
F 2 "Resistors_SMD:R_0805" V 8180 5050 50  0001 C CNN
F 3 "" H 8250 5050 50  0000 C CNN
F 4 "vishay" H 500 3000 60  0001 C CNN "Fabricante"
F 5 "CRCW0805270RFKTABC" H 500 3000 60  0001 C CNN "Ref"
F 6 "~" H 500 3000 60  0001 C CNN "Potencia"
F 7 "~" H 500 3000 60  0001 C CNN "Tolerancia"
F 8 "tme" H 500 3000 60  0001 C CNN "Provedor"
F 9 "CRCW0805270RFKTABC" H 500 3000 60  0001 C CNN "Ref_Proveedor"
	1    8250 5050
	0    -1   -1   0   
$EndComp
Text GLabel 7850 5050 0    60   BiDi ~ 0
SCK
Wire Wire Line
	8100 5050 7850 5050
$Comp
L LED D33
U 1 1
P 9450 5350
F 0 "D33" V 9450 5550 50  0000 R CNN
F 1 "Rojo" H 9700 5300 50  0000 R CNN
F 2 "Leds:LED_0805" H 9450 5350 50  0001 C CNN
F 3 "" H 9450 5350 50  0000 C CNN
F 4 "KINGBRIGHT ELECTRONIC" H 1150 3700 60  0001 C CNN "Fabricante"
F 5 "KP-2012EC" H 1150 3700 60  0001 C CNN "Ref"
F 6 "~" H 1150 3700 60  0001 C CNN "Potencia"
F 7 "~" H 1150 3700 60  0001 C CNN "Tolerancia"
F 8 "tme" H 1150 3700 60  0001 C CNN "Provedor"
F 9 "KP-2012EC" H 1150 3700 60  0001 C CNN "Ref_Proveedor"
	1    9450 5350
	0    -1   -1   0   
$EndComp
$Comp
L GND #PWR018
U 1 1
P 9450 5750
F 0 "#PWR018" H 9450 5500 50  0001 C CNN
F 1 "GND" H 9455 5577 50  0000 C CNN
F 2 "" H 9450 5750 50  0000 C CNN
F 3 "" H 9450 5750 50  0000 C CNN
	1    9450 5750
	1    0    0    -1  
$EndComp
$Comp
L GND #PWR019
U 1 1
P 9950 5750
F 0 "#PWR019" H 9950 5500 50  0001 C CNN
F 1 "GND" H 9955 5577 50  0000 C CNN
F 2 "" H 9950 5750 50  0000 C CNN
F 3 "" H 9950 5750 50  0000 C CNN
	1    9950 5750
	1    0    0    -1  
$EndComp
$Comp
L GND #PWR020
U 1 1
P 8950 5750
F 0 "#PWR020" H 8950 5500 50  0001 C CNN
F 1 "GND" H 8955 5577 50  0000 C CNN
F 2 "" H 8950 5750 50  0000 C CNN
F 3 "" H 8950 5750 50  0000 C CNN
	1    8950 5750
	1    0    0    -1  
$EndComp
Wire Wire Line
	8950 5550 8950 5750
Wire Wire Line
	9450 5550 9450 5750
Wire Wire Line
	7850 4850 8500 4850
Wire Wire Line
	9200 4650 9950 4650
Wire Wire Line
	9950 4650 9950 5150
Wire Wire Line
	9950 5550 9950 5750
Wire Wire Line
	8800 4850 9450 4850
Wire Wire Line
	9450 4850 9450 5150
Wire Wire Line
	8950 5150 8950 5050
Wire Wire Line
	8950 5050 8400 5050
Text Notes 9800 6250 0    60   ~ 0
Control \nStatus
Text Notes 9300 6250 0    60   ~ 0
Driver 2 \nStatus
Text Notes 8800 6250 0    60   ~ 0
Driver 1 \nStatus
Wire Wire Line
	3350 4850 3600 4850
Wire Wire Line
	3100 5700 3100 5800
Wire Wire Line
	3100 6100 3100 6300
$Comp
L GND #PWR021
U 1 1
P 3100 6300
F 0 "#PWR021" H 3100 6050 50  0001 C CNN
F 1 "GND" H 3105 6127 50  0000 C CNN
F 2 "" H 3100 6300 50  0000 C CNN
F 3 "" H 3100 6300 50  0000 C CNN
	1    3100 6300
	1    0    0    -1  
$EndComp
Connection ~ 3600 6450
Connection ~ 3600 6650
Wire Wire Line
	3800 6750 4000 6750
Connection ~ 3800 6750
Wire Wire Line
	4000 6550 3800 6550
Connection ~ 3800 6550
Wire Wire Line
	3600 6850 3600 6050
Wire Wire Line
	4000 6950 3800 6950
Connection ~ 3800 6950
$EndSCHEMATC
